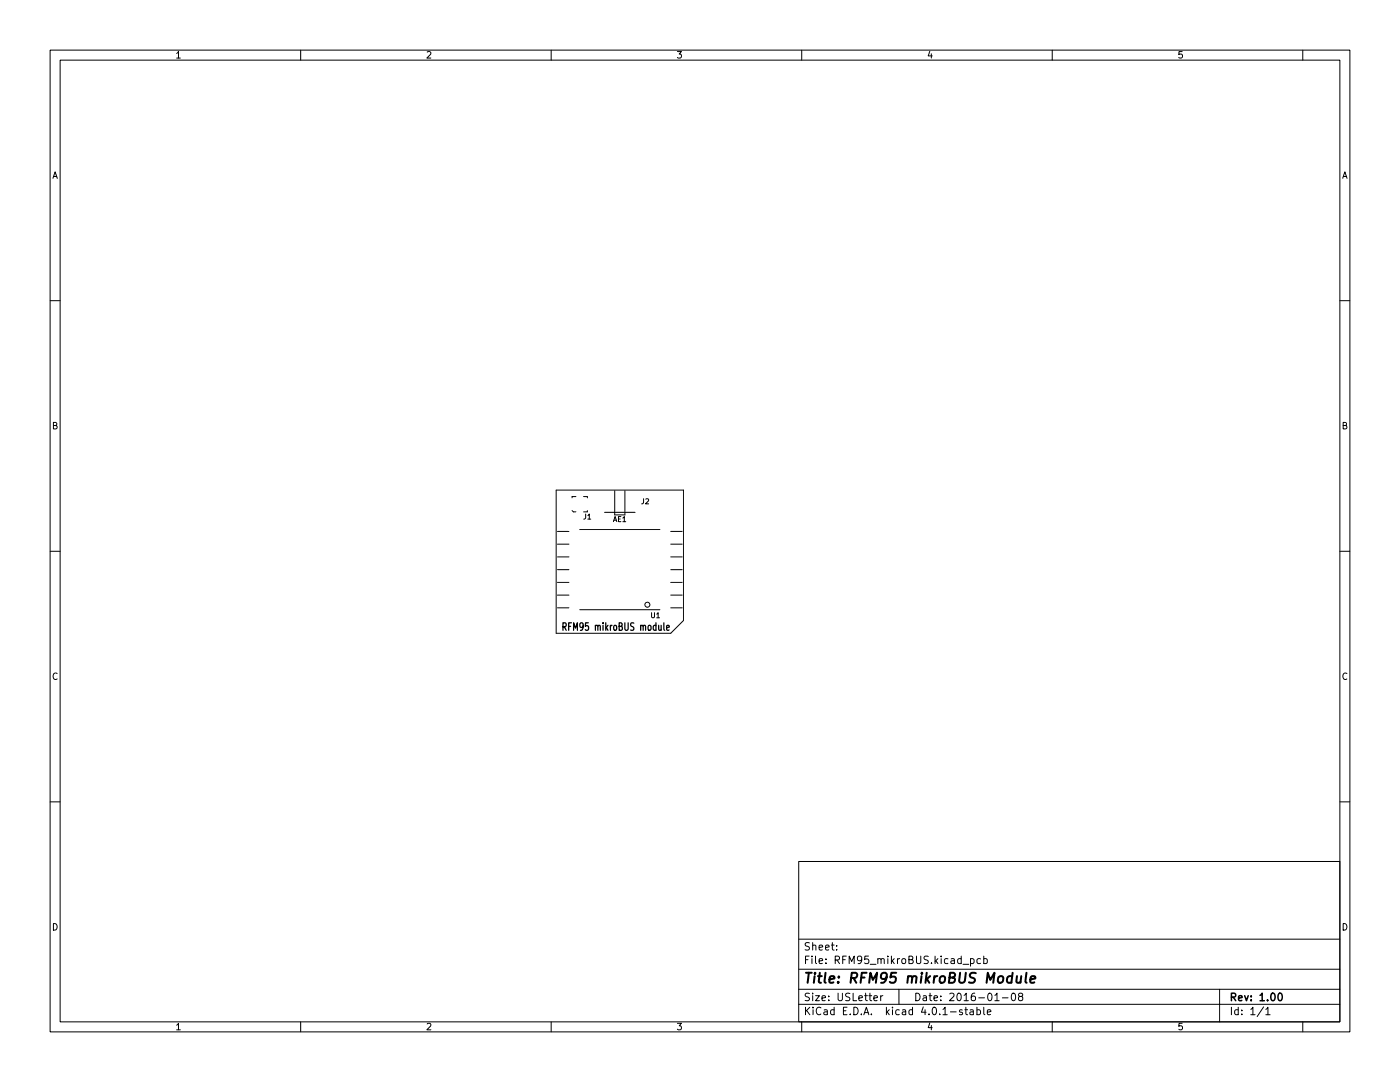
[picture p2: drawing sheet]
<svg xmlns="http://www.w3.org/2000/svg" width="279mm" height="216mm" viewBox="0 0 279 216" stroke-linecap="round" stroke-linejoin="round" font-family="sans-serif">
<g fill="none" stroke="#000" stroke-width=".2">
<path d="M10 10h259.4v195.9h-259.4zM12 12h255.4v191.9h-255.4zM60 10v2M110 10v2M160 10v2M210 10v2M260 10v2M10 60h2M267.4 60h2M114.9 99.1h-.7v.2M116.5 99.1h.7v.2M122.7 97.9v4.8"/>
<path d="M124.7 97.9v4.8M10 110h2M111.3 106h2.2M111.3 108.6h2.2M111.3 111.1h2.2M111.3 113.7h2.2M111.3 116.2h2.2M111.3 118.7h2.2M114.2 101.9l.2 .2h.5M115.7 105.7h16M117.2 101.9v.2M120.6 102.2h6.1"/>
<path d="M133.9 106h2.2M133.9 108.6h2.2M133.9 111.1h2.2M133.9 113.7h2.2M133.9 116.2h2.2M133.9 118.7h2.2M267.4 110h2M111.3 121.3h2.2M115.7 121.7h16M133.9 121.3h2.2M136.4 123.8v-26h-25.4v28.6h22.9M10 160h2"/>
<path d="M267.4 160h2M159.4 171.9h108v32h-108zM159.4 197.4h108M159.4 193.4h108M159.4 187.4h108M167 189.4v.2M167 188.7v.1M174.4 199.2l.7-.2-.1-.3h-.4l-.2 .2 .1 .7h.5M175.8 198.7v1M176.2 198.7l-.4 .3M179.4 197.4v3M192.2 192.4h1.1"/>
<path d="M193.7 191.4l.4-.1 .3 .3-.1 .6h-.6M193.7 191.3v1.5M195.7 191.4l-.4-.1-.3 .3 .1 .6h.6M196.3 191.4l.5-.1 .2 .3-.1 .6h-.6M196.3 190.8v1.5M198.5 199.7h.9M200 199.1h1.2M202 198.2h.2a.8 .8 0 0 1 .5 .7 .8 .8 0 0 1-.5 .8 1 1 0 0 1-.2-1.5zM203.5 198.8l-.2-.3v-.2l.2-.1h.5l.1 .3-.1 .2-.6 .2-.1 .2v.4l.2 .2h.3l.3-.3v-.3l-.3-.3M243.4 197.4v6.5M60 203.9v2M110 203.9v2"/>
<path d="M159.4 200.4h108M160 203.9v2M192 201.5h-.3l-.2 .2v.2l.5 .1v.4h-.5M192.5 201.5h.6M192.8 201v1.3l.3 .2M193.6 201.5h.6l.1 1M194.3 201.8l-.5 .1-.3 .2 .3 .4 .5-.1M195 201.5h.4l.3 .3-.2 .6h-.5M195 201v1.5M196.3 201v1.3l.2 .2M197 202l.8-.2-.1-.3h-.4l-.3 .2 .1 .7h.6M210 203.9v2"/>
<path d="M252.2 200.9l-1.3 1.9M252.6 201.4l.4-.4v1.5M252.6 202.5h.9M260 203.9v2"/>
<circle cx="129.2" cy="120.7" r=".5"/>
</g>
<path d="M255.3 198.2h.1a.8 .8 0 0 1 .5 .7 .8 .8 0 0 1-.5 .8 1 1 0 0 1-.1-1.5z" fill="none" stroke="#000" stroke-width=".3"/>
<path d="M203 194.8l-.1 1.2a.57 .57 0 0 0 .8-.1M203.8 194.8l-.1 1.3M204.9 194.1l-.3 1.7 .3 .3M205.6 195.4l1-.2v-.3l-.6-.1-.3 .3v.9h.7" fill="none" stroke="#000" stroke-width=".4"/>
<path d="M112.3 125.1h.5l.1-.2 .1-.3-.2-.3h-.5v1.5M112.6 125.1l.4 .7" fill="none" stroke="#000" stroke-width=".25"/>
<text font-size="2.8" x="160.4" y="196.2">Title: RFM95 mikroBUS Module</text>
<g font-size="2.1">
<text x="113.2" y="125.8">RFM95 mikroBUS module</text>
<text x="160.4" y="189.7">Sheet:</text>
<text x="160.4" y="192.4">File: RFM95_mikroBUS.kicad_pcb</text>
<text x="160.4" y="202.5">KiCad E.D.A. kicad 4.0.1-stable</text>
<text x="160.4" y="199.7">Size: USLetter</text>
<text x="182.4" y="199.7">Date: 2016-01-08</text>
<text x="245.4" y="199.7">Rev: 1.00</text>
<text x="245.4" y="202.5">Id: 1/1</text>
</g>
<g font-size="1.8">
<text x="35" y="11.6">1</text>
<text x="85" y="11.6">2</text>
<text x="135" y="11.6">3</text>
<text x="185" y="11.6">4</text>
<text x="235" y="11.6">5</text>
<text x="10.3" y="35.6">A</text>
<text x="267.7" y="35.6">A</text>
<text x="10.3" y="85.7">B</text>
<text x="267.7" y="85.7">B</text>
<text x="10.3" y="135.6">C</text>
<text x="267.7" y="135.6">C</text>
<text x="10.3" y="185.7">D</text>
<text x="267.7" y="185.7">D</text>
<text x="35" y="205.6">1</text>
<text x="85" y="205.6">2</text>
<text x="135" y="205.6">3</text>
<text x="185" y="205.6">4</text>
<text x="235" y="205.6">5</text>
</g>
<g font-size="1.4">
<text x="128" y="100.6">J2</text>
<text x="116.4" y="103.6">J1</text>
<text x="122.3" y="104.1">AE1</text>
<text x="129.9" y="123.3">U1</text>
</g>
</svg>
